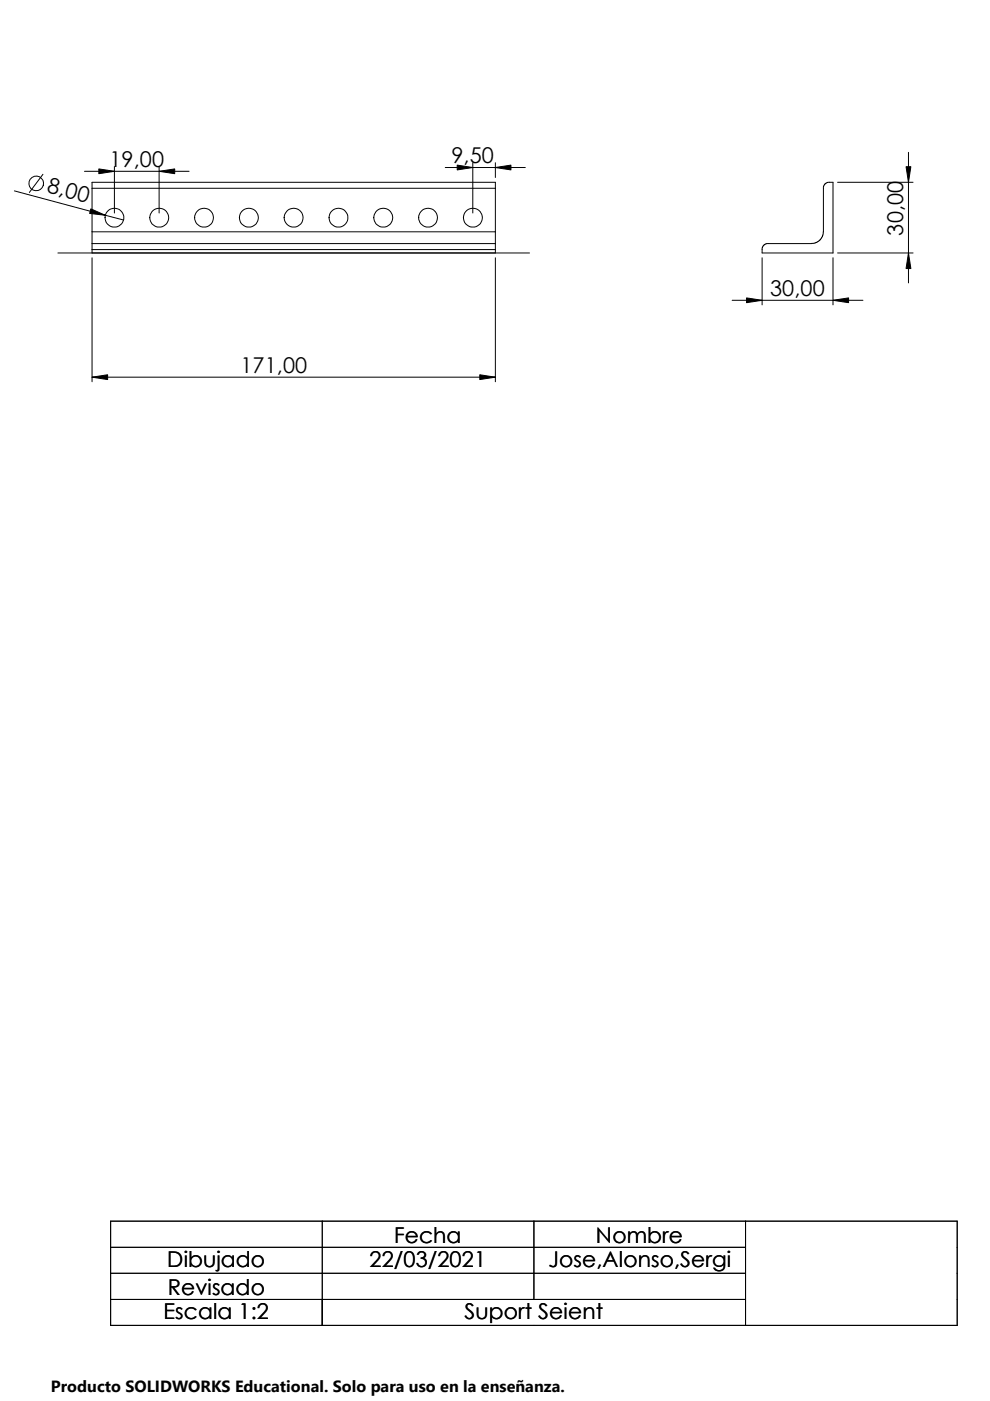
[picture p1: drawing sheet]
<svg xmlns="http://www.w3.org/2000/svg" width="210mm" height="297mm" viewBox="0 0 210 297" stroke-linecap="round" stroke-linejoin="round" font-family="sans-serif">
<g fill="none" stroke="#000" stroke-width=".21">
<path d="M9.1 37l-2.9 3.8M17.9 36.3h22.2M19.5 39.9h85.5M21 35.8l3.3 .5-3.3 .5zM24.3 35.3v9.9M33.7 36.3l3.3-.5v1zM33.7 35.3v9.9M94.4 35.5h17M96.9 35l3.3 .5-3.3 .5zM100.2 34.5v10.7M105 35.5l3.3-.5v1zM105 34.5v3.1"/>
<path d="M174.8 39.1l.7-.5h1.1v15h-15v-1.1l.4-.6 .5-.3h10l.8-.3 .6-.5 .5-.8 .2-.9v-9.5zM177.6 38.6h16M192.1 35.3h1l-.5 3.3zM192.6 32.3v27.7M3 40.5l23.2 6.2M12.3 53.6h100M19.3 44.3l3 1.3-3.3-.3zM19.5 52.9h85.5M19.5 53.6v-15h85.5v15M19.5 54.7v26.2M19.5 51.6h85.5M19.5 49.1h85.5"/>
<path d="M105 54.7v26.2M161.6 54.7v9.9M176.6 54.7v9.9M177.6 53.6h16M192.6 53.6l.5 3.3h-1zM19.5 80l3.3-.5v1zM19.5 80h85.5M101.7 79.5l3.3 .5-3.3 .5zM155.2 63.7h27.8M158.3 63.2l3.3 .5-3.3 .5zM176.6 63.7l3.3-.5v1zM23.5 258.9h179.4v22.1h-179.4z"/>
<path d="M68.3 258.9v22.1M113.2 258.9v16.6M158.1 258.9v22.1M23.5 264.5h134.6M23.5 270h134.6M23.5 275.5h134.6"/>
<circle cx="7.7" cy="38.9" r="1.57"/>
<circle cx="24.3" cy="46.1" r="2"/>
<circle cx="33.8" cy="46.1" r="2"/>
<circle cx="43.3" cy="46.1" r="2"/>
<circle cx="52.8" cy="46.1" r="2"/>
<circle cx="62.2" cy="46.1" r="2"/>
<circle cx="71.8" cy="46.1" r="2"/>
<circle cx="81.3" cy="46.1" r="2"/>
<circle cx="90.8" cy="46.1" r="2"/>
<circle cx="100.3" cy="46.1" r="2"/>
</g>
<path d="M21 35.8l3.3 .5-3.3 .5zM33.7 36.3l3.3-.5v1zM96.9 35l3.3 .5-3.3 .5zM105 35.5l3.3-.5v1zM192.1 35.3h1l-.5 3.3zM19.3 44.3l3 1.3-3.3-.3zM192.6 53.6l.5 3.3h-1zM19.5 80l3.3-.5v1zM101.7 79.5l3.3 .5-3.3 .5zM158.3 63.2l3.3 .5-3.3 .5zM176.6 63.7l3.3-.5v1z" fill="#000"/>
<path d="M10.8 291.5h104.2v5.5h-104.2z" fill="#fff"/>
<g font-size="4.6">
<text x="23.2" y="35.4">19,00</text>
<text x="95.7" y="34.6">9,50</text>
<text x="9.8" y="40.7" transform="rotate(15 9.8 40.7)">8,00</text>
<text x="191.5" y="50" transform="rotate(-90 191.5 50)">30,00</text>
<text x="163.3" y="62.7">30,00</text>
<text x="51" y="79">171,00</text>
<text x="83.6" y="263.4">Fecha</text>
<text x="126.4" y="263.4">Nombre</text>
<text x="35.5" y="268.6">Dibujado</text>
<text x="78.4" y="268.6">22/03/2021</text>
<text x="116.3" y="268.6">Jose,Alonso,Sergi</text>
<text x="35.6" y="274.5">Revisado</text>
<text x="34.7" y="279.6">Escala 1:2</text>
<text x="98.5" y="279.6">Suport Seient</text>
</g>
<text font-size="3.4" x="10.8" y="295.2">Producto SOLIDWORKS Educational. Solo para uso en la enseñanza.</text>
</svg>
